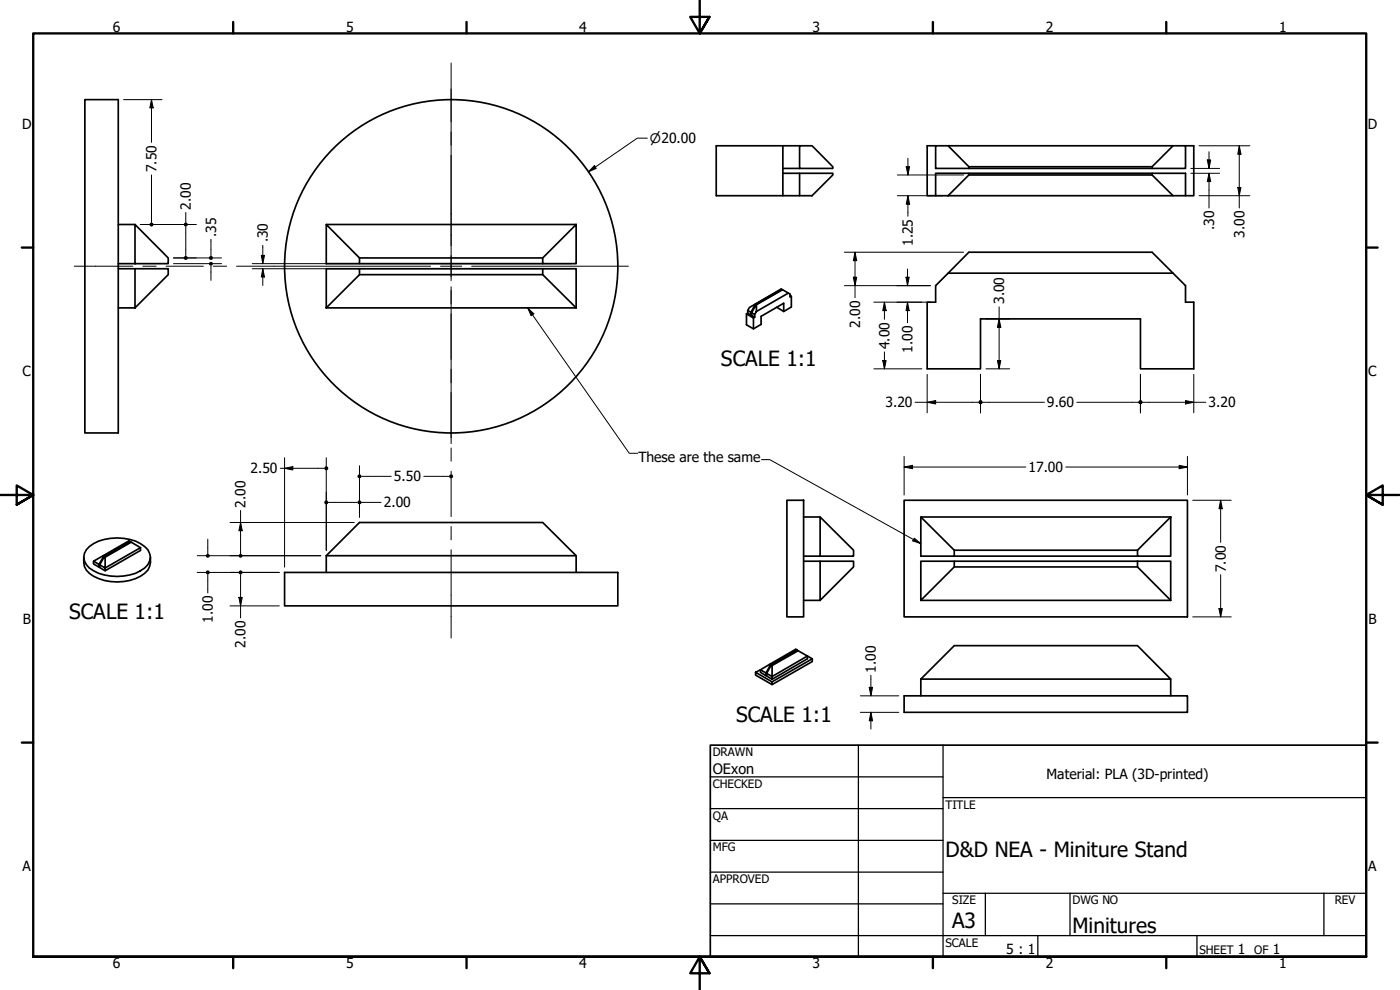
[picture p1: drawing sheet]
<svg xmlns="http://www.w3.org/2000/svg" width="420mm" height="297mm" viewBox="0 0 420 297" stroke-linecap="round" stroke-linejoin="round" font-family="sans-serif">
<!-- layer: Visible (ANSI) -->
<g fill="none" stroke="#000" stroke-width=".51">
<path d="M25.5 29.9h10v100h-10zM214.9 43.7h20v15h-20zM234.9 52h5.1M234.9 50.5h5.1M234.9 43.7h5.1M234.9 58.7h5.1M240 52h9.9v.5l-6.2 6.2h-3.7zM240 43.7h3.7l6.2 6.3v.5h-9.9zM280.8 52h10v.5l-6.3 6.2h-3.7zM280.8 43.7h3.7l6.3 6.3v.5h-10zM280.8 43.7h-2.5v15h2.5M284.5 43.7h67.5"/>
<path d="M284.5 58.7h67.5M290.8 52h55M290.8 50.5h55M290.8 52.5h55M290.8 50h55M345.8 52h10v6.7h-3.8l-6.2-6.2zM352 43.7h3.8v6.8h-10v-.5zM355.8 43.7h2.5v15h-2.5M35.5 67.4h5M35.5 79.1h5M40.5 67.4l10 10v1.7h-10zM97.9 67.4l10 10v1.7h-10z"/>
<path d="M97.9 67.4h75M107.9 77.4h55M107.9 79.1h55M162.9 77.4l10-10v11.7h-10zM290.8 75.7h55l10 10v5h2.5v20h-16v-15h-48v15h-16v-20h2.5v-5zM35.5 92.4h5M35.5 80.6h5M40.5 80.6h10v1.8l-10 10zM97.9 80.6h10v1.8l-10 10zM97.9 92.4h75M107.9 82.4h55M107.9 80.6h55"/>
<path d="M162.9 80.6v1.8l10 10M162.9 80.6h10v11.8M224 94.2l2.1 1.2 .4-.2M224.4 93.1v.9l1 .5v-.8M224.9 92.3l1.9-1.1-1.4 2.5-1-.6zM225.6 93.8v.9l.9 .5v-.9M225.6 94.4l-.2 .1M226.1 95.4v3.3M226.9 91.4l.1 2.1-.5 .8-.9-.5zM233.1 92.2l2.1 1.3v-2.5l-6.8 3.9v2.4l-2.3 1.4-2.1-1.2v-3.3l.4-.2M234.5 86.8l-7.7 4.4M234.8 86.9l-.4-.2-7.7 4.5"/>
<path d="M234.8 86.9h.1M234.8 86.9l-7.9 4.5M234.8 86.9l2.3 1.4v.8l.4-.2-.4-.3M234.8 86.9l-7.8 4.5M236.6 87.9l-9.6 5.6M237.5 88.9v3.2l-2.3 1.4M284.5 82h67.5M236.2 150.1h5v35h-5zM241.2 155.1h4.9M246.1 155.1l10.1 10v1.8h-10.1zM271.3 150.1h85.1v35h-85.1zM276.4 155.1l10 10v1.8h-10z"/>
<path d="M276.4 155.1h74.9M25.1 167.2a5.6 5.6 0 0 0 4.5 6.4 14.8 14.8 0 0 0 13.8-1.6 5 5 0 0 0 1.7-4.8M26.8 164a14.6 14.6 0 0 1 16.6 0 3.9 3.9 0 0 1 0 6.4 14.9 14.9 0 0 1-16.6 0 3.9 3.9 0 0 1 0-6.4zM28.1 168.4l2.8-1.6 .2 .1-1.4 2.4zM28.1 168.4v.8l1.6 1v-.9M29.9 169.5v.8l1.7 .9M29.9 170l-.2 .2M31.3 167.1l.3 .1v3.2l-1.7-.9zM38.9 162.4l-7.8 4.5M39.1 162.5l3.1 1.8M39.1 162.5l-.4-.2-7.8 4.5M39.1 162.5l-7.8 4.6"/>
<path d="M39.4 162.7l-7.8 4.5M42.2 164.3v.8l-10.6 6.1v-.8M42.2 164.3l-10.6 6.1M85.4 171.8h100v10h-100zM97.9 166.7l10-9.9h55l10 9.9zM97.9 166.7v5.1M172.9 166.7v5.1M241.2 168.4h4.9M241.2 166.9h4.9M246.1 168.4h10.1v1.7l-10.1 10zM276.4 168.4h10v1.7l-10 10zM286.4 170.1h55"/>
<path d="M286.4 165.1h55M286.4 168.4h55M286.4 166.9h55M341.4 168.4v1.7l9.9 10M341.4 165.1l9.9-10v11.8h-9.9zM341.4 168.4h9.9v11.7M231.5 199.6l.2 .1v3.3l-1.6-1zM239.1 194.9l-7.8 4.5M239.3 195.1l3 1.7M239.3 195.1l-.5-.3-7.8 4.5M239.3 195.1l-7.8 4.5M239.5 195.2l-7.8 4.5"/>
<path d="M241.2 180.1h4.9M242.3 196.8v.9l-10.6 6.1v-.8M242.3 196.8l1.5 .9v.8l-12.1 6.9M242.3 196.8l-10.6 6.2M243.8 197.7l-12.1 6.9M276.4 180.1h74.9M226.8 201.7v.9l4.9 2.8v-.8l-4.9-2.9 1.4-.7v.7l1.7 1v-.8M228.2 201l2.8-1.7 .3 .1-1.4 2.5zM230.1 202v.8l1.6 1M230.1 202.6l-.2 .1M271.3 208.8h85.1v4.9h-85.1zM276.4 203.8l10-10.1h55l9.9 10.1z"/>
<path d="M276.4 203.8v5M351.3 203.8v5"/>
<circle cx="135.4" cy="79.9" r="50"/>
</g>
<!-- layer: Border (ANSI) -->
<g fill="none" stroke="#000" stroke-width=".7">
<path d="M70 6.6v3.4M140 6.6v3.4M210 0v10l-2.9-4.9h5.8l-2.9 4.9 2.9-4.9M280 6.6v3.4M350 6.6v3.4M6.5 74.3h3.5M410 74.3h3.4M0 148.5h10l-5-2.8v5.7l5-2.9-5 2.9M420 148.5h-10l5-2.8v5.7l-5-2.9 5 2.9M6.5 222.8h3.5M410 222.8h3.4M10 287.1v-277.1h400v277.1h-400h400"/>
<path d="M70 287.1v3.4M140 287.1v3.4M212.9 292l-2.9-4.9 2.9 4.9h-5.8l2.9-4.9v9.9M280 287.1v3.4M350 287.1v3.4"/>
</g>
<!-- layer: Title (ANSI) -->
<g fill="none" stroke="#000" stroke-width=".38">
<path d="M213.2 233.1h69.8M257.6 223.6v63.5M283 239.3h127M283 223.6v63.5M213.2 242.6h69.8M213.2 252.1h69.8M213.2 261.7h69.8M213.2 271.2h69.8M283 268h127M295.7 268v12.7M321.1 268v12.7M397.3 268v12.7"/>
<path d="M213.2 280.7h196.8M311.5 280.7v6.4M359.2 280.7v6.4"/>
</g>
<path d="M213.2 223.6h196.8v63.5h-196.8z" fill="none" stroke="#000" stroke-width=".51"/>
<!-- layer: Dimension (ANSI) -->
<g fill="none" stroke="#000" stroke-width=".3">
<path d="M37.1 29.9h11.5M45.5 29.9l.5 2.5h-1zM45.5 29.9v12.8M45.5 52.5v14.3M178.4 49.7l.5 .8-2.3 1zM194.2 41.5h-2.9l-14.7 10M269.3 58.7h13.7M269.3 52.5h19.9M272 50h1l-.5 2.5zM272.5 58.7l.5 2.6h-1zM272.5 47.5v5M272.5 58.7v6.2"/>
<path d="M357.4 50.5h8.6M357.4 52h8.6M359.9 43.7h15.2M359.9 58.7h15.2M362.3 48h1l-.5 2.5zM362.8 52l.5 2.5h-1zM362.8 45.5v5M362.8 52v10.4M371.5 56.2h.9l-.5 2.5zM371.9 43.7l.5 2.6h-.9zM371.9 43.7v18.7M42.1 67.4h16.8"/>
<path d="M52.1 77.4h14.4M52.1 79.1h14.4M55.8 63.7v3.7M55.8 68v8.8M63.3 71.8v5M63.3 79.7v4.4M75.7 79.1h59.6M78.4 76.6h1l-.5 2.5zM78.9 73.6v5.5M135.5 79.1h35.8M253.4 75.7h35.8M256.6 75.7l.5 2.5h-1z"/>
<path d="M256.6 75.7v13.6M75.7 80.6h59.6M78.9 80.6l.5 2.5h-1zM78.9 80.6v5M135.5 80.6h35.8M253.4 85.7h25.8M256.1 83.2h1l-.5 2.5zM262.3 90.7h16.9M265.4 90.7l.5 2.5h-1zM265.4 90.7v5.1M271.9 83.2h1l-.5 2.5zM272.4 90.7l.5 2.5h-1z"/>
<path d="M272.4 80.7v5M272.4 90.7v6.1M295.9 95.7h7.1M299.8 95.7l.6 2.5h-1.1zM299.8 92.1v18.6M262.3 110.7h14.4M264.9 108.2h1l-.5 2.5zM265.4 105.6v5.1M278.3 112.3v11.6M294.3 112.3v11.6M295.9 110.7h7.1M299.3 108.2h1.1l-.6 2.5z"/>
<path d="M342.3 112.3v11.6M358.3 112.3v11.6M85.4 137.3v32.9M97.9 137.3v27.8M107.9 139.7v15.5M271.3 137v11.5M274.6 120.7h19.1M278.3 120.7l2.5-.5v1zM294.9 120.7h18.5M323.2 120.7h18.4M342.9 120.7h19M353.9 139.6l2.5 .5-2.5 .5z"/>
<path d="M355.8 120.2l2.5 .5-2.5 .5zM356.4 137v11.5M69 156.8h37.3M72.2 156.8l.5 2.4h-1zM72.2 153.1v13.1M84.1 140.5h13.2M85.4 140.5l2.5-.5v1zM98.6 150.7h8.7M107.9 150.7h6.5M108.5 142.9h8.9M127.2 142.9h7.5M271.3 140.1l2.6-.5v1z"/>
<path d="M271.3 140.1h36.5M319.8 140.1h36.6M357.9 150.1h11.6M366.3 150.1l.5 2.5h-1zM366.3 150.1v12.6M59.2 171.8h24.6M59.2 166.7h37.1M62.4 161.8v4.4M62.4 172.4v5.5M71.7 179.2h1l-.5 2.6zM72.2 172.4v13M366.3 172.5v12.6"/>
<path d="M69 181.8h14.8M357.9 185.1h11.6M365.8 182.6h1l-.5 2.5zM258.2 213.7h11.5M258.2 208.8h11.5M260.9 206.2h1l-.5 2.6zM261.4 213.7l.5 2.6h-1zM261.4 202.6v6.2M261.4 213.7v5"/>
</g>
<g fill="#000">
<path d="M45.5 29.9l.5 2.5h-1zM178.4 49.7l.5 .8-2.3 1zM272 50h1l-.5 2.5zM362.3 48h1l-.5 2.5zM362.8 52l.5 2.5h-1zM371.5 56.2h.9l-.5 2.5zM371.9 43.7l.5 2.6h-.9zM78.4 76.6h1l-.5 2.5zM256.6 75.7l.5 2.5h-1zM272.5 58.7l.5 2.6h-1zM78.9 80.6l.5 2.5h-1zM256.1 83.2h1l-.5 2.5z"/>
<path d="M265.4 90.7l.5 2.5h-1zM271.9 83.2h1l-.5 2.5zM272.4 90.7l.5 2.5h-1zM299.8 95.7l.6 2.5h-1.1zM264.9 108.2h1l-.5 2.5zM299.3 108.2h1.1l-.6 2.5zM271.3 140.1l2.6-.5v1zM278.3 120.7l2.5-.5v1zM355.8 120.2l2.5 .5-2.5 .5zM72.2 156.8l.5 2.4h-1zM85.4 140.5l2.5-.5v1zM353.9 139.6l2.5 .5-2.5 .5z"/>
<path d="M366.3 150.1l.5 2.5h-1zM71.7 179.2h1l-.5 2.6zM365.8 182.6h1l-.5 2.5zM260.9 206.2h1l-.5 2.6zM261.4 213.7l.5 2.6h-1z"/>
<circle cx="45.5" cy="67.4" r=".63"/>
<circle cx="55.7" cy="67.4" r=".62"/>
<circle cx="55.8" cy="77.4" r=".63"/>
<circle cx="63.3" cy="79.2" r=".62"/>
<circle cx="63.3" cy="77.4" r=".63"/>
<circle cx="294.3" cy="120.7" r=".63"/>
<circle cx="294.3" cy="120.7" r=".62"/>
<circle cx="342.3" cy="120.7" r=".63"/>
<circle cx="97.9" cy="150.7" r=".63"/>
<circle cx="97.9" cy="140.5" r=".63"/>
<circle cx="107.9" cy="142.9" r=".63"/>
<circle cx="107.9" cy="150.7" r=".63"/>
<circle cx="135.4" cy="142.9" r=".63"/>
<circle cx="62.4" cy="171.8" r=".63"/>
<circle cx="62.4" cy="166.8" r=".61"/>
<circle cx="72.2" cy="171.8" r=".63"/>
<circle cx="72.2" cy="166.8" r=".61"/>
</g>
<!-- layer: Centerline (ANSI) -->
<g fill="none" stroke="#000" stroke-width=".3">
<path d="M135.4 18.9v17.7M135.4 39.6v3.9M135.4 46.6v37.6M22.3 79.9h17.6M42.9 79.9h4M49.8 79.9h11.2M64 79.9h4M71 79.9h58.2M132.2 79.9h6.4M141.5 79.9h47.1M135.4 87.2v4M135.4 94.2v13.6"/>
<path d="M135.4 110.8v4M135.4 117.8v13.6M135.4 134.4v4M135.4 141.4v13.6M135.4 158v4M135.4 165v26.4"/>
</g>
<!-- layer: Center Mark (ANSI) -->
<path d="M135.4 26.7v47M135.4 76.7v6.3M135.4 86v47.1" fill="none" stroke="#000" stroke-width=".3"/>
<!-- layer: Symbol (ANSI) -->
<path d="M158.4 92.4l1.8 1.8-.8 .5zM158.4 92.4l30.4 43.6h2.6M228.5 137.9h2.5l45.4 25.2M274.4 161.5l2 1.6-2.5-.8z" fill="none" stroke="#000" stroke-width=".3"/>
<path d="M158.4 92.4l1.8 1.8-.8 .5zM274.4 161.5l2 1.6-2.5-.8z" fill="#000"/>
<g font-size="6.3">
<text x="216.3" y="109.8">SCALE 1:1</text>
<text x="20.8" y="185.7">SCALE 1:1</text>
<text x="220.9" y="216.6">SCALE 1:1</text>
<text x="283.8" y="257">D&amp;D NEA - Miniture Stand</text>
<text x="285.8" y="278.6">A3</text>
<text x="321.9" y="279.8">Minitures</text>
</g>
<text font-size="4.3" x="213.9" y="232.2">OExon</text>
<g font-size="4.2">
<text x="33.8" y="9.6">6</text>
<text x="103.9" y="9.6">5</text>
<text x="173.9" y="9.6">4</text>
<text x="243.8" y="9.6">3</text>
<text x="313.9" y="9.6">2</text>
<text x="383.9" y="9.6">1</text>
<text x="6.7" y="38.7">D</text>
<text x="410.5" y="38.7">D</text>
<text x="47" y="51.7" transform="rotate(-90 47 51.7)">7.50</text>
<text x="57.3" y="63" transform="rotate(-90 57.3 63)">2.00</text>
<text x="64.8" y="71" transform="rotate(-90 64.8 71)">.35</text>
<text x="364.4" y="69" transform="rotate(-90 364.4 69)">.30</text>
<text x="373.4" y="71.3" transform="rotate(-90 373.4 71.3)">3.00</text>
<text x="80.4" y="72.8" transform="rotate(-90 80.4 72.8)">.30</text>
<text x="274" y="73.8" transform="rotate(-90 274 73.8)">1.25</text>
<text x="301.4" y="91.2" transform="rotate(-90 301.4 91.2)">3.00</text>
<text x="258.1" y="98.3" transform="rotate(-90 258.1 98.3)">2.00</text>
<text x="267" y="104.8" transform="rotate(-90 267 104.8)">4.00</text>
<text x="273.9" y="105.8" transform="rotate(-90 273.9 105.8)">1.00</text>
<text x="6.8" y="113">C</text>
<text x="410.7" y="113">C</text>
<text x="265.7" y="122.2">3.20</text>
<text x="314.2" y="122.2">9.60</text>
<text x="362.7" y="122.2">3.20</text>
<text x="75.2" y="142">2.50</text>
<text x="191.6" y="138.5">These are the same</text>
<text x="308.7" y="141.7">17.00</text>
<text x="118.2" y="144.4">5.50</text>
<text x="73.7" y="152.3" transform="rotate(-90 73.7 152.3)">2.00</text>
<text x="115.2" y="152.3">2.00</text>
<text x="367.9" y="171.7" transform="rotate(-90 367.9 171.7)">7.00</text>
<text x="6.9" y="187.2">B</text>
<text x="63.9" y="186.8" transform="rotate(-90 63.9 186.8)">1.00</text>
<text x="410.7" y="187.2">B</text>
<text x="73.7" y="194.4" transform="rotate(-90 73.7 194.4)">2.00</text>
<text x="262.9" y="201.8" transform="rotate(-90 262.9 201.8)">1.00</text>
<text x="314.1" y="233.7">Material: PLA (3D-printed)</text>
<text x="6.8" y="261.4">A</text>
<text x="410.7" y="261.4">A</text>
<text x="302" y="286.2">5 : 1</text>
<text x="371.5" y="286.2">1</text>
<text x="382" y="286.2">1</text>
<text x="33.8" y="290.5">6</text>
<text x="103.9" y="290.5">5</text>
<text x="173.9" y="290.5">4</text>
<text x="243.8" y="290.5">3</text>
<text x="313.9" y="290.5">2</text>
<text x="383.9" y="290.5">1</text>
</g>
<text font-size="3.9" x="195.1" y="42.9">⌀20.00</text>
<g font-size="3.5">
<text x="213.9" y="226.9">DRAWN</text>
<text x="213.9" y="236.4">CHECKED</text>
<text x="213.9" y="245.9">QA</text>
<text x="283.8" y="242.6">TITLE</text>
<text x="213.9" y="255.4">MFG</text>
<text x="213.9" y="265">APPROVED</text>
<text x="285.8" y="271.3">SIZE</text>
<text x="321.9" y="271.3">DWG NO</text>
<text x="400.6" y="271.3">REV</text>
<text x="283.8" y="284">SCALE</text>
<text x="360" y="286.2">SHEET</text>
<text x="376.4" y="286.2">OF</text>
</g>
</svg>
